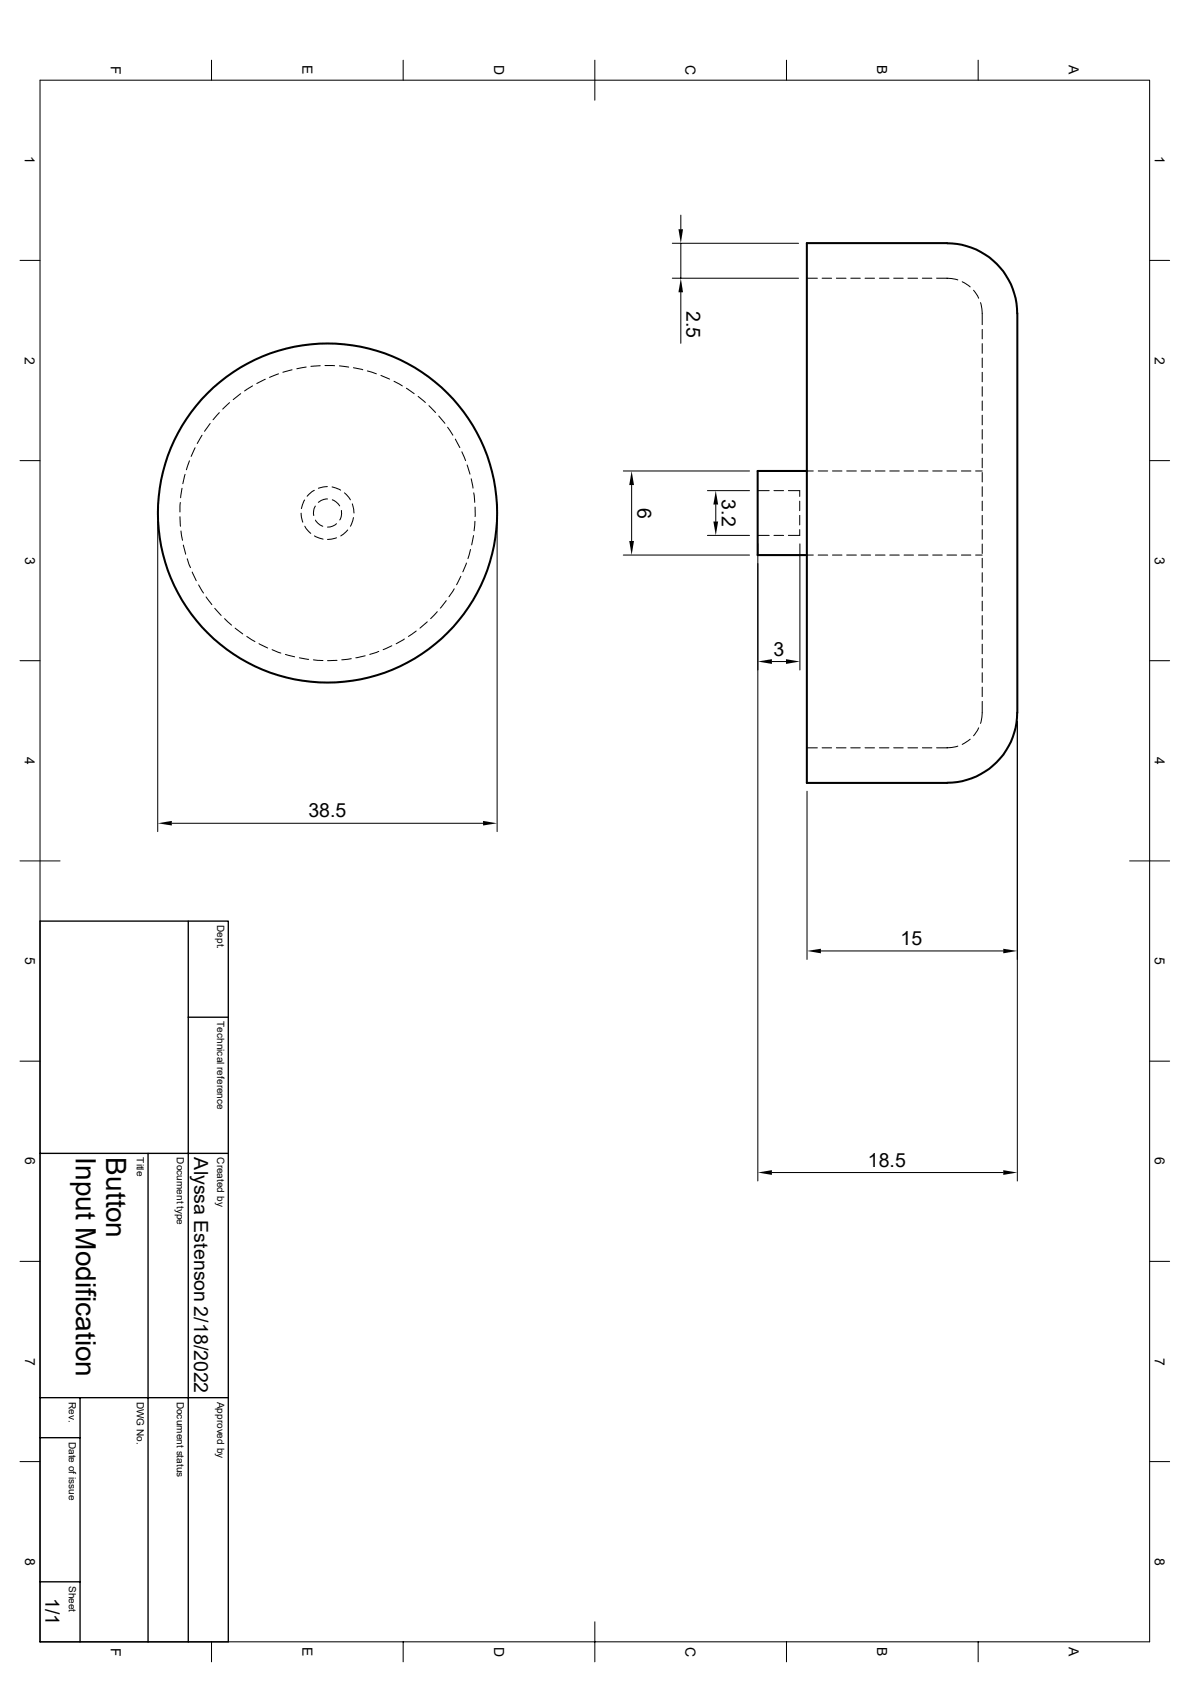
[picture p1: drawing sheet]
<svg xmlns="http://www.w3.org/2000/svg" width="297mm" height="420mm" viewBox="0 0 297 420" stroke-linecap="round" stroke-linejoin="round" font-family="sans-serif">
<g fill="none" stroke="#000" stroke-width=".25">
<path d="M52.8 15v5M100.6 15v5M148.5 15v10M196.3 15v5M244.1 15v5M10 20h276.9v390h-276.9zM169.9 53.7v3.5M5 65h5M167.8 69.5h31.5M167.8 60.7h31.5M169.9 60.7v8.8M169.9 73v12.7"/>
<path d="M201.4 69.5h2.6M205.2 69.5h2.4M208.7 69.5h2.5M212.3 69.5h2.4M215.9 69.5h2.4M219.5 69.5h2.4M223.1 69.5h2.3M226.6 69.5h2.4M230.2 69.5h2.4M233.8 69.5a13.6 13.6 0 0 1 5.3 .4M240.2 70.4l1.9 1.2M243 72.5l1.3 2"/>
<path d="M244.7 75.6l.4 1.5 .1 4M286.9 65h5M60.1 98.3l-1.9 1.5M63 96.4l-2 1.2M66.2 94.7l-2.1 1.1M69.5 93.3l-2.2 .9M72.9 92.3l-2.3 .7M76.4 91.7l-2.3 .4M79.9 91.3l-2.3 .2M81.1 91.3h2.4M84.7 91.4l2.3 .3M88.2 91.8l2.4 .5"/>
<path d="M91.7 92.6l2.2 .7M95.1 93.7l2.1 1M98.3 95.2l2.1 1.2M101.4 96.9l2 1.4M104.4 99l1.8 1.5M245.2 96.6v2.3M245.2 93v2.3M245.2 89.4v2.4M245.2 85.8v2.4M245.2 82.3v2.3M5 115h5M46.2 118.4l-.6 2.4"/>
<path d="M47.3 115.1l-.8 2.2M48.7 111.8l-1 2.2M50.4 108.7l-1.2 2M52.5 105.7l-1.4 2M54.7 103l-1.5 1.8M57.3 100.5l-1.7 1.7M107.1 101.3l1.6 1.7M109.5 103.9l1.5 1.8M111.7 106.7l1.3 2M113.7 109.6l1.1 2.2M115.3 112.8l.9 2.2M116.6 116.1l.7 2.3"/>
<path d="M117.6 119.5l.5 2.4M155.6 117.6h31.5M201.4 117.6h1.6M204.2 117.6h2.4M207.8 117.6h2.3M211.3 117.6h2.4M214.9 117.6h2.4M218.5 117.6h2.4M222.1 117.6h2.4M225.6 117.6h2.4M229.2 117.6h2.4M232.8 117.6h2.4"/>
<path d="M236.3 117.6h2.5M239.9 117.6h2.4M243.5 117.6h1.7M245.2 118v2.4M245.2 114.4v2.4M245.2 110.8v2.4M245.2 107.3v2.3M245.2 103.7v2.4M245.2 100.1v2.4M286.9 115h5M39.4 130.2v77.4M44.9 129l.1 2.4"/>
<path d="M45 125.5l-.1 2.3M45.2 132.6l.4 2.3M45.4 121.9l-.3 2.4M45.8 136.1l.6 2.3M46.7 139.5l.8 2.2M75.1 128.1l.5 2.3M76 124.8l-.8 2.2M76.1 131.4l1.5 1.8M78.4 122.4l-1.7 1.5M78.5 133.8l2.1 .8M78.7 126.4a3.3 3.3 0 0 0-.4 2.3M78.7 129.9a3.4 3.4 0 0 0 1.9 1.5"/>
<path d="M81.7 121.5l-2.2 .4M81.7 124.6a3.4 3.4 0 0 0-2.2 .8M82.9 121.6l2.1 .8M82.9 124.8a3.9 3.9 0 0 1 1.9 1.5M84 130.8a3.3 3.3 0 0 1-2.3 .8M84 134.3l-2.3 .4M85.2 127.5v.1a3.1 3.1 0 0 1-.4 2.2M86 123.1l1.5 1.7M86.8 132.3l-1.8 1.5M87.9 125.8l.4 2.3M88.2 129.2l-.7 2.2M117.4 137.2l-.6 2.3"/>
<path d="M118.2 133.7l-.5 2.4M118.2 123.1l.3 2.3M118.5 130.2l-.2 2.3M118.6 126.6v2.4M124.1 130.2v77.4M155.6 138.6h31.5M157.6 121.1v14M176.6 122.5h10.5M176.6 133.7h10.5M178.6 126v4.2M189.1 122.5h2.9M189.1 133.7h2.9"/>
<path d="M189.1 135.8v159.1M193.2 122.5h2.4M193.2 133.7h2.4M196.8 122.5h2.8v1.5M199.6 125.1v2.4M199.6 128.7v2.4M199.6 132.2v1.5h-2.8M199.6 135.8v31.5M201.4 138.6h1.6M204.2 138.6h2.4M207.8 138.6h2.3M211.3 138.6h2.4"/>
<path d="M214.9 138.6h2.4M218.5 138.6h2.4M222.1 138.6h2.4M225.6 138.6h2.4M229.2 138.6h2.4M232.8 138.6h2.4M236.3 138.6h2.5M239.9 138.6h2.4M243.5 138.6h1.7M245.2 139.4v2.4M245.2 135.8v2.4M245.2 132.2v2.5"/>
<path d="M245.2 128.7v2.4M245.2 125.1v2.4M245.2 121.5v2.5M48 142.8l1 2.2M49.6 146l1.2 2.1M51.4 149.1l1.5 1.9M53.6 151.9l1.6 1.8M56 154.5l1.8 1.6M58.7 156.8l1.9 1.5M61.6 158.9l2 1.3M100.9 159.6l-2 1.1M103.9 157.6l-2 1.3"/>
<path d="M106.6 155.3l-1.8 1.5M109.1 152.7l-1.6 1.8M111.4 150l-1.5 1.8M113.4 147l-1.3 2M115 143.9l-1 2.1M116.4 140.6l-.9 2.2M245.2 157.3v2.3M245.2 153.7v2.4M245.2 150.1v2.4M245.2 146.6v2.3M245.2 143v2.4M5 165h5"/>
<path d="M64.6 160.7l2.2 1.1M67.9 162.2l2.2 .9M71.2 163.4l2.3 .6M74.7 164.3l2.3 .3M78.2 164.8l2.4 .1M84.1 164.9l-2.4 .1M87.7 164.5l-2.4 .3M91.1 163.7l-2.3 .6M94.5 162.6l-2.2 .8M97.8 161.2l-2.2 1M192.7 165.2h3.5M245.2 175.1l-.1 4-.4 1.5"/>
<path d="M245.2 171.6v2.3M245.2 168v2.4M245.2 164.4v2.4M245.2 160.9v2.3M286.9 165h5M201.4 186.7h2.6M201.4 197.6v42M205.2 186.7h2.4M208.7 186.7h2.5M212.3 186.7h2.4M215.9 186.7h2.4M219.5 186.7h2.4"/>
<path d="M223.1 186.7h2.3M226.6 186.7h2.4M230.2 186.7h2.4M239.1 186.3a13.6 13.6 0 0 1-5.3 .4M242.1 184.6l-1.9 1.3M244.3 181.7l-1.3 2M253.9 180.1v114.8M5 215h10M42.9 205.6h77.7M281.9 215h10M204.9 237.4h45.5M5 265h5"/>
<path d="M286.9 265h5M192.7 292.8h57.7M5 315h5M286.9 315h5M5 365h5M286.9 365h5M52.8 410v5M100.6 410v5M148.5 405v10M196.3 410v5M244.1 410v5"/>
</g>
<g fill="none" stroke="#000" stroke-width=".51">
<path d="M236.4 60.7h-35v134.8h35M236.4 60.7a17.7 17.7 0 0 1 17.5 19.6v94.7a19.6 19.6 0 0 1-5.1 15.3 17.2 17.2 0 0 1-12.4 5.2M201.4 117.6h-12.3v21h12.3"/>
<circle cx="81.7" cy="128.1" r="42.3"/>
</g>
<path d="M10 230h47v180h-47zM47 230v180M47 254h10M10 288h47M37 288v122M10 359h10M10 349h47M20 349v61M10 395h10" fill="none" stroke="#000" stroke-width=".34"/>
<g fill="#000">
<path d="M169.3 57.2h1.2l-.6 3.5zM169.9 69.5l.6 3.5h-1.2zM157.6 117.6l.6 3.5h-1.1zM157.1 135.1h1.1l-.6 3.5zM178.6 122.5l.6 3.5h-1.1zM178.1 130.2h1.1l-.6 3.5zM189.1 165.2l3.6-.6v1.2zM196.2 164.6l3.4 .6-3.4 .6zM39.4 205.6l3.5-.6v1.1zM120.6 205l3.5 .6-3.5 .5zM201.4 237.4l3.5-.5v1.1zM250.4 236.9l3.5 .5-3.5 .6z"/>
<path d="M189.1 292.8l3.6-.6v1.2zM250.4 292.2l3.5 .6-3.5 .6z"/>
</g>
<g font-size="7">
<text x="19" y="289" transform="rotate(90 19 289)">Input Modification</text>
<text x="26.5" y="289" transform="rotate(90 26.5 289)">Button</text>
</g>
<g font-size="4.9">
<text x="171.4" y="77.7" transform="rotate(90 171.4 77.7)">2.5</text>
<text x="180.1" y="124.7" transform="rotate(90 180.1 124.7)">3.2</text>
<text x="159.1" y="126.7" transform="rotate(90 159.1 126.7)">6</text>
<text x="193" y="163.7">3</text>
<text x="77" y="204.1">38.5</text>
<text x="224.7" y="236">15</text>
<text x="48.5" y="289" transform="rotate(90 48.5 289)">Alyssa Estenson 2/18/2022</text>
<text x="216.6" y="291.3">18.5</text>
<text x="11.3" y="399.1" transform="rotate(90 11.3 399.1)">1/1</text>
</g>
<g font-size="3.5">
<text x="27.6" y="16.4" transform="rotate(90 27.6 16.4)">F</text>
<text x="75.5" y="16.3" transform="rotate(90 75.5 16.3)">E</text>
<text x="123.3" y="16.3" transform="rotate(90 123.3 16.3)">D</text>
<text x="171.1" y="16.3" transform="rotate(90 171.1 16.3)">C</text>
<text x="218.9" y="16.3" transform="rotate(90 218.9 16.3)">B</text>
<text x="266.8" y="16.3" transform="rotate(90 266.8 16.3)">A</text>
<text x="6.2" y="39" transform="rotate(90 6.2 39)">1</text>
<text x="288.2" y="39" transform="rotate(90 288.2 39)">1</text>
<text x="6.2" y="89" transform="rotate(90 6.2 89)">2</text>
<text x="288.2" y="89" transform="rotate(90 288.2 89)">2</text>
<text x="6.3" y="139" transform="rotate(90 6.3 139)">3</text>
<text x="288.2" y="139" transform="rotate(90 288.2 139)">3</text>
<text x="6.2" y="189" transform="rotate(90 6.2 189)">4</text>
<text x="288.2" y="189" transform="rotate(90 288.2 189)">4</text>
<text x="6.3" y="239" transform="rotate(90 6.3 239)">5</text>
<text x="288.2" y="239" transform="rotate(90 288.2 239)">5</text>
<text x="6.3" y="289" transform="rotate(90 6.3 289)">6</text>
<text x="288.2" y="289" transform="rotate(90 288.2 289)">6</text>
<text x="6.3" y="339" transform="rotate(90 6.3 339)">7</text>
<text x="288.2" y="339" transform="rotate(90 288.2 339)">7</text>
<text x="6.3" y="389" transform="rotate(90 6.3 389)">8</text>
<text x="288.2" y="389" transform="rotate(90 288.2 389)">8</text>
<text x="27.6" y="411.4" transform="rotate(90 27.6 411.4)">F</text>
<text x="75.5" y="411.3" transform="rotate(90 75.5 411.3)">E</text>
<text x="123.3" y="411.2" transform="rotate(90 123.3 411.2)">D</text>
<text x="171.1" y="411.2" transform="rotate(90 171.1 411.2)">C</text>
<text x="218.9" y="411.3" transform="rotate(90 218.9 411.3)">B</text>
<text x="266.8" y="411.3" transform="rotate(90 266.8 411.3)">A</text>
</g>
<g font-size="2.5">
<text x="54.2" y="231" transform="rotate(90 54.2 231)">Dept.</text>
<text x="54.2" y="255" transform="rotate(90 54.2 255)">Technical reference</text>
<text x="34.2" y="289" transform="rotate(90 34.2 289)">Title</text>
<text x="44.2" y="289" transform="rotate(90 44.2 289)">Document type</text>
<text x="54.2" y="289" transform="rotate(90 54.2 289)">Created by</text>
<text x="17.2" y="350" transform="rotate(90 17.2 350)">Rev.</text>
<text x="34.2" y="350" transform="rotate(90 34.2 350)">DWG No.</text>
<text x="44.2" y="350" transform="rotate(90 44.2 350)">Document status</text>
<text x="54.2" y="350" transform="rotate(90 54.2 350)">Approved by</text>
<text x="17.2" y="360" transform="rotate(90 17.2 360)">Date of issue</text>
<text x="17.2" y="396" transform="rotate(90 17.2 396)">Sheet</text>
</g>
</svg>
